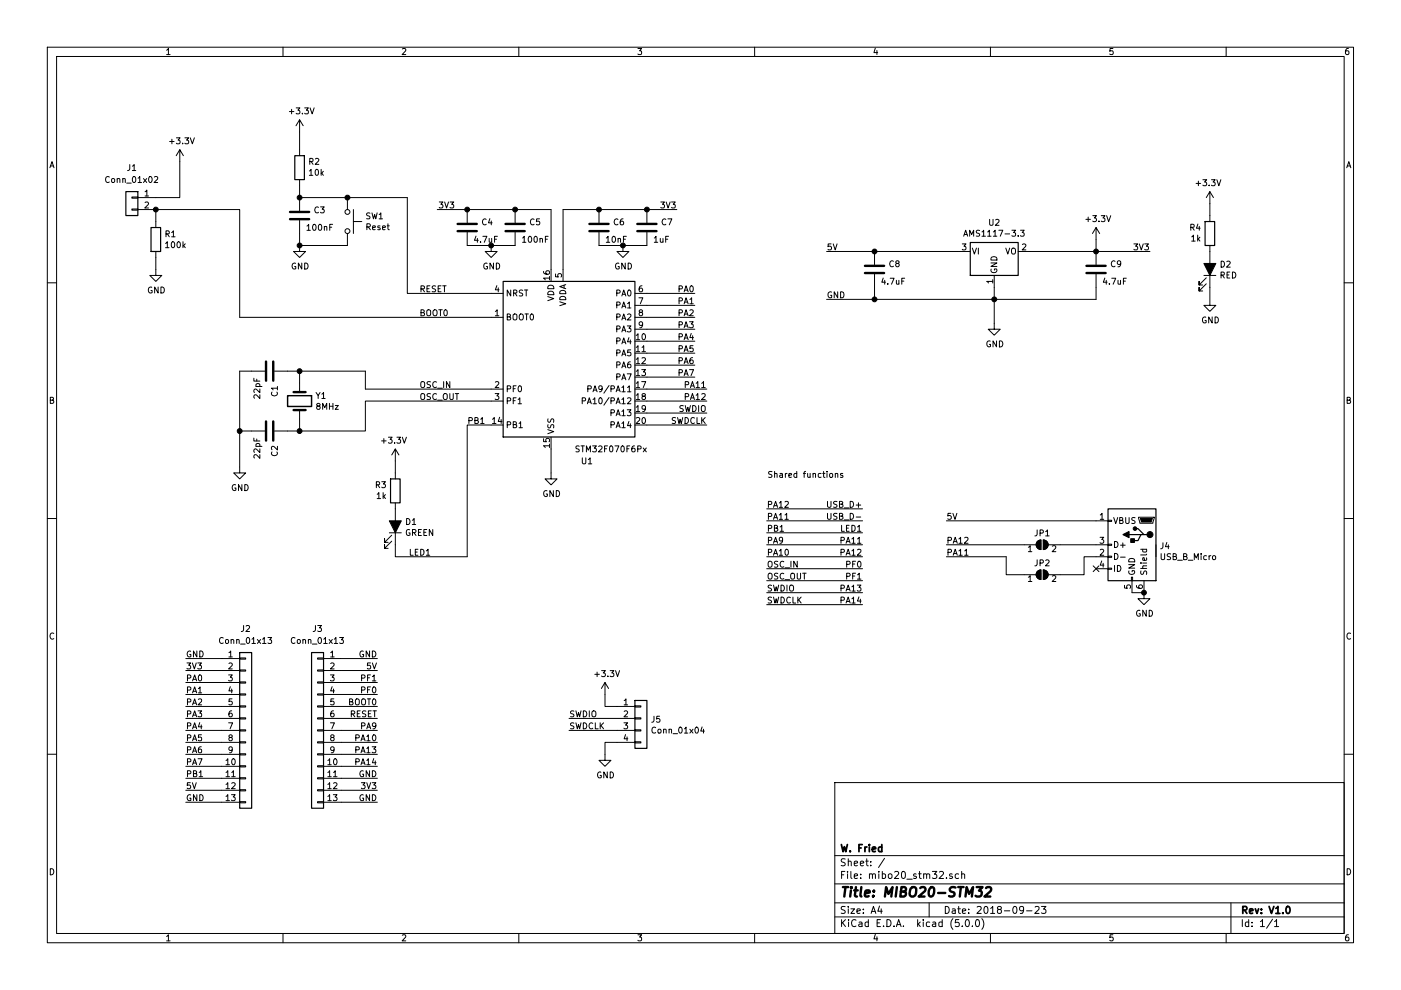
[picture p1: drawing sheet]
EESchema Schematic File Version 4
LIBS:mibo20_stm32-cache
EELAYER 26 0
EELAYER END
$Descr A4 11693 8268
encoding utf-8
Sheet 1 1
Title "MIBO20-STM32"
Date "2018-09-23"
Rev "V1.0"
Comp "W. Fried"
Comment1 ""
Comment2 ""
Comment3 ""
Comment4 ""
$EndDescr
$Comp
L power:GND #PWR07
U 1 1
P 4600 3950
F 0 "#PWR07" H 4600 3700 50  0001 C CNN
F 1 "GND" H 4605 3777 50  0000 C CNN
F 2 "" H 4600 3950 50  0001 C CNN
F 3 "" H 4600 3950 50  0001 C CNN
	1    4600 3950
	1    0    0    -1  
$EndComp
$Comp
L Regulator_Linear:AMS1117-3.3 U2
U 1 1
P 8300 2100
F 0 "U2" H 8300 2342 50  0000 C CNN
F 1 "AMS1117-3.3" H 8300 2251 50  0000 C CNN
F 2 "Package_TO_SOT_SMD:SOT-223" H 8300 2300 50  0001 C CNN
F 3 "http://www.advanced-monolithic.com/pdf/ds1117.pdf" H 8400 1850 50  0001 C CNN
	1    8300 2100
	1    0    0    -1  
$EndComp
Wire Wire Line
	9150 2400 9150 2500
Wire Wire Line
	8300 2500 8300 2400
$Comp
L Device:C C8
U 1 1
P 7300 2250
F 0 "C8" H 7415 2296 50  0000 L CNN
F 1 "4.7uF" H 7350 2150 50  0000 L CNN
F 2 "Capacitor_SMD:C_0603_1608Metric" H 7338 2100 50  0001 C CNN
F 3 "~" H 7300 2250 50  0001 C CNN
	1    7300 2250
	1    0    0    -1  
$EndComp
Wire Wire Line
	7300 2500 7300 2400
Connection ~ 8300 2500
Connection ~ 7300 2100
Wire Wire Line
	7300 2100 6900 2100
Text Label 6900 2100 0    50   ~ 0
5V
$Comp
L power:GND #PWR09
U 1 1
P 8300 2700
F 0 "#PWR09" H 8300 2450 50  0001 C CNN
F 1 "GND" H 8305 2527 50  0000 C CNN
F 2 "" H 8300 2700 50  0001 C CNN
F 3 "" H 8300 2700 50  0001 C CNN
	1    8300 2700
	1    0    0    -1  
$EndComp
Wire Wire Line
	8300 2700 8300 2500
Text Label 9600 2100 2    50   ~ 0
3V3
$Comp
L Device:C C9
U 1 1
P 9150 2250
F 0 "C9" H 9265 2296 50  0000 L CNN
F 1 "4.7uF" H 9200 2150 50  0000 L CNN
F 2 "Capacitor_SMD:C_0603_1608Metric" H 9188 2100 50  0001 C CNN
F 3 "~" H 9150 2250 50  0001 C CNN
	1    9150 2250
	1    0    0    -1  
$EndComp
Connection ~ 9150 2100
Wire Wire Line
	9150 2100 9600 2100
Text Label 3500 3250 0    50   ~ 0
OSC_IN
Text Label 3500 3350 0    50   ~ 0
OSC_OUT
Text Label 3500 2650 0    50   ~ 0
BOOT0
Text Label 3500 2450 0    50   ~ 0
RESET
Text Label 5650 1750 2    50   ~ 0
3V3
$Comp
L Device:C C6
U 1 1
P 5000 1900
F 0 "C6" H 5115 1946 50  0000 L CNN
F 1 "10nF" H 5050 1800 50  0000 L CNN
F 2 "Capacitor_SMD:C_0603_1608Metric" H 5038 1750 50  0001 C CNN
F 3 "~" H 5000 1900 50  0001 C CNN
	1    5000 1900
	1    0    0    -1  
$EndComp
$Comp
L Device:Crystal Y1
U 1 1
P 2500 3350
F 0 "Y1" V 2454 3481 50  0000 L CNN
F 1 "8MHz" V 2545 3481 50  0000 L CNN
F 2 "Crystal:Crystal_HC49-4H_Vertical" H 2500 3350 50  0001 C CNN
F 3 "~" H 2500 3350 50  0001 C CNN
	1    2500 3350
	0    1    1    0   
$EndComp
$Comp
L Device:C C1
U 1 1
P 2250 3100
F 0 "C1" H 2365 3146 50  0000 L CNN
F 1 "22pF" H 2300 3000 50  0000 L CNN
F 2 "Capacitor_SMD:C_0603_1608Metric" H 2288 2950 50  0001 C CNN
F 3 "~" H 2250 3100 50  0001 C CNN
	1    2250 3100
	0    1    1    0   
$EndComp
$Comp
L Device:C C2
U 1 1
P 2250 3600
F 0 "C2" H 2365 3646 50  0000 L CNN
F 1 "22pF" H 2300 3500 50  0000 L CNN
F 2 "Capacitor_SMD:C_0603_1608Metric" H 2288 3450 50  0001 C CNN
F 3 "~" H 2250 3600 50  0001 C CNN
	1    2250 3600
	0    1    1    0   
$EndComp
Wire Wire Line
	2500 3100 2500 3200
Wire Wire Line
	2500 3500 2500 3600
Wire Wire Line
	2500 3600 2400 3600
Wire Wire Line
	2100 3100 2000 3100
Wire Wire Line
	2000 3600 2100 3600
$Comp
L power:GND #PWR03
U 1 1
P 2000 3900
F 0 "#PWR03" H 2000 3650 50  0001 C CNN
F 1 "GND" H 2005 3727 50  0000 C CNN
F 2 "" H 2000 3900 50  0001 C CNN
F 3 "" H 2000 3900 50  0001 C CNN
	1    2000 3900
	1    0    0    -1  
$EndComp
Wire Wire Line
	3050 3250 3050 3100
Wire Wire Line
	3050 3250 4100 3250
Wire Wire Line
	2500 3600 3050 3600
Wire Wire Line
	3050 3600 3050 3350
Wire Wire Line
	3050 3350 4100 3350
Connection ~ 2500 3600
$Comp
L Device:R R1
U 1 1
P 1300 2000
F 0 "R1" H 1370 2046 50  0000 L CNN
F 1 "100k" H 1370 1955 50  0000 L CNN
F 2 "Resistor_SMD:R_0603_1608Metric" V 1230 2000 50  0001 C CNN
F 3 "~" H 1300 2000 50  0001 C CNN
	1    1300 2000
	1    0    0    -1  
$EndComp
Wire Wire Line
	2000 3100 2000 3600
Wire Wire Line
	2000 3600 2000 3900
Connection ~ 2000 3600
$Comp
L Device:R R2
U 1 1
P 2500 1400
F 0 "R2" H 2430 1354 50  0000 R CNN
F 1 "10k" H 2430 1445 50  0000 R CNN
F 2 "Resistor_SMD:R_0603_1608Metric" V 2430 1400 50  0001 C CNN
F 3 "~" H 2500 1400 50  0001 C CNN
	1    2500 1400
	-1   0    0    1   
$EndComp
Wire Wire Line
	2500 1250 2500 1100
Wire Wire Line
	2500 1550 2500 1650
$Comp
L Switch:SW_Push SW1
U 1 1
P 2900 1850
F 0 "SW1" V 2854 1998 50  0000 L CNN
F 1 "Reset" V 2945 1998 50  0000 L CNN
F 2 "Button_Switch_SMD:SW_SPST_CK_RS282G05A3" H 2900 2050 50  0001 C CNN
F 3 "" H 2900 2050 50  0001 C CNN
	1    2900 1850
	0    1    1    0   
$EndComp
Wire Wire Line
	2900 2050 2500 2050
Wire Wire Line
	2900 1650 2500 1650
Wire Wire Line
	3400 1650 3400 2450
Wire Wire Line
	3400 2450 4100 2450
$Comp
L power:GND #PWR05
U 1 1
P 2500 2050
F 0 "#PWR05" H 2500 1800 50  0001 C CNN
F 1 "GND" H 2505 1877 50  0000 C CNN
F 2 "" H 2500 2050 50  0001 C CNN
F 3 "" H 2500 2050 50  0001 C CNN
	1    2500 2050
	1    0    0    -1  
$EndComp
Wire Wire Line
	3400 1650 2900 1650
Connection ~ 2900 1650
$Comp
L Device:LED_ALT D1
U 1 1
P 3300 4400
F 0 "D1" V 3338 4479 50  0000 L CNN
F 1 "GREEN" V 3247 4479 50  0000 L CNN
F 2 "LED_SMD:LED_0603_1608Metric" H 3300 4400 50  0001 C CNN
F 3 "~" H 3300 4400 50  0001 C CNN
	1    3300 4400
	0    1    -1   0   
$EndComp
$Comp
L Device:R R3
U 1 1
P 3300 4100
F 0 "R3" H 3230 4054 50  0000 R CNN
F 1 "1k" H 3230 4145 50  0000 R CNN
F 2 "Resistor_SMD:R_0603_1608Metric" V 3230 4100 50  0001 C CNN
F 3 "~" H 3300 4100 50  0001 C CNN
	1    3300 4100
	1    0    0    1   
$EndComp
$Comp
L power:+3.3V #PWR010
U 1 1
P 9150 2000
F 0 "#PWR010" H 9150 1850 50  0001 C CNN
F 1 "+3.3V" H 9165 2173 50  0000 C CNN
F 2 "" H 9150 2000 50  0001 C CNN
F 3 "" H 9150 2000 50  0001 C CNN
	1    9150 2000
	1    0    0    -1  
$EndComp
Wire Wire Line
	9150 2100 9150 2000
$Comp
L power:+3.3V #PWR06
U 1 1
P 3300 3850
F 0 "#PWR06" H 3300 3700 50  0001 C CNN
F 1 "+3.3V" H 3315 4023 50  0000 C CNN
F 2 "" H 3300 3850 50  0001 C CNN
F 3 "" H 3300 3850 50  0001 C CNN
	1    3300 3850
	-1   0    0    -1  
$EndComp
Wire Wire Line
	3300 3950 3300 3850
$Comp
L power:+3.3V #PWR02
U 1 1
P 1500 1350
F 0 "#PWR02" H 1500 1200 50  0001 C CNN
F 1 "+3.3V" H 1515 1523 50  0000 C CNN
F 2 "" H 1500 1350 50  0001 C CNN
F 3 "" H 1500 1350 50  0001 C CNN
	1    1500 1350
	1    0    0    -1  
$EndComp
Wire Wire Line
	3300 4550 3300 4650
Wire Wire Line
	3300 4650 3900 4650
Wire Wire Line
	5400 2450 5800 2450
Wire Wire Line
	5800 2550 5400 2550
Wire Wire Line
	5800 2650 5400 2650
Wire Wire Line
	5800 2750 5400 2750
Wire Wire Line
	5800 2850 5400 2850
Wire Wire Line
	5800 2950 5400 2950
Wire Wire Line
	5800 3050 5400 3050
Wire Wire Line
	5800 3150 5400 3150
Wire Wire Line
	5900 3450 5400 3450
Text Label 5800 2450 2    50   ~ 0
PA0
Text Label 5800 2550 2    50   ~ 0
PA1
Text Label 5800 2650 2    50   ~ 0
PA2
Text Label 5800 2750 2    50   ~ 0
PA3
Text Label 5800 2850 2    50   ~ 0
PA4
Text Label 5800 2950 2    50   ~ 0
PA5
Text Label 5800 3050 2    50   ~ 0
PA6
Text Label 5800 3150 2    50   ~ 0
PA7
Wire Wire Line
	1300 1650 1500 1650
Wire Wire Line
	1500 1650 1500 1350
$Comp
L power:GND #PWR01
U 1 1
P 1300 2250
F 0 "#PWR01" H 1300 2000 50  0001 C CNN
F 1 "GND" H 1305 2077 50  0000 C CNN
F 2 "" H 1300 2250 50  0001 C CNN
F 3 "" H 1300 2250 50  0001 C CNN
	1    1300 2250
	1    0    0    -1  
$EndComp
Wire Wire Line
	1300 2250 1300 2150
Wire Wire Line
	1300 1750 2000 1750
Wire Wire Line
	2000 1750 2000 2650
$Comp
L power:+3.3V #PWR04
U 1 1
P 2500 1100
F 0 "#PWR04" H 2500 950 50  0001 C CNN
F 1 "+3.3V" H 2515 1273 50  0000 C CNN
F 2 "" H 2500 1100 50  0001 C CNN
F 3 "" H 2500 1100 50  0001 C CNN
	1    2500 1100
	1    0    0    -1  
$EndComp
Wire Wire Line
	7300 2500 6900 2500
Connection ~ 7300 2500
Text Label 6900 2500 0    50   ~ 0
GND
$Comp
L Connector:USB_B_Micro J4
U 1 1
P 9450 4550
F 0 "J4" H 9221 4541 50  0000 R CNN
F 1 "USB_B_Micro" H 9221 4450 50  0000 R CNN
F 2 "Connector_USB:USB_Micro-B_Molex-105017-0001" H 9600 4500 50  0001 C CNN
F 3 "~" H 9600 4500 50  0001 C CNN
	1    9450 4550
	-1   0    0    -1  
$EndComp
NoConn ~ 9150 4750
Wire Wire Line
	9450 4950 9550 4950
$Comp
L power:GND #PWR013
U 1 1
P 9550 4950
F 0 "#PWR013" H 9550 4700 50  0001 C CNN
F 1 "GND" H 9555 4777 50  0000 C CNN
F 2 "" H 9550 4950 50  0001 C CNN
F 3 "" H 9550 4950 50  0001 C CNN
	1    9550 4950
	1    0    0    -1  
$EndComp
Connection ~ 9550 4950
Wire Wire Line
	9650 4550 9650 4650
Text Label 7900 4650 0    50   ~ 0
PA11
Text Label 7900 4550 0    50   ~ 0
PA12
Text Notes 7050 4000 2    50   ~ 0
Shared functions
Wire Wire Line
	6400 4250 7200 4250
Wire Wire Line
	6400 4350 7200 4350
Text Label 6400 4250 0    50   ~ 0
PA12
Text Label 6400 4350 0    50   ~ 0
PA11
Text Label 7200 4250 2    50   ~ 0
USB_D+
Text Label 7200 4350 2    50   ~ 0
USB_D-
Text Label 3600 4650 2    50   ~ 0
LED1
Text Label 7200 4450 2    50   ~ 0
LED1
Wire Wire Line
	7200 4450 6400 4450
Wire Wire Line
	7200 4550 6400 4550
$Comp
L Connector_Generic:Conn_01x04 J5
U 1 1
P 5350 6000
F 0 "J5" H 5430 5992 50  0000 L CNN
F 1 "Conn_01x04" H 5430 5901 50  0000 L CNN
F 2 "Connector_PinHeader_2.54mm:PinHeader_1x04_P2.54mm_Vertical" H 5350 6000 50  0001 C CNN
F 3 "~" H 5350 6000 50  0001 C CNN
	1    5350 6000
	1    0    0    -1  
$EndComp
$Comp
L power:+3.3V #PWR011
U 1 1
P 5050 5800
F 0 "#PWR011" H 5050 5650 50  0001 C CNN
F 1 "+3.3V" H 5065 5973 50  0000 C CNN
F 2 "" H 5050 5800 50  0001 C CNN
F 3 "" H 5050 5800 50  0001 C CNN
	1    5050 5800
	1    0    0    -1  
$EndComp
$Comp
L power:GND #PWR012
U 1 1
P 5050 6300
F 0 "#PWR012" H 5050 6050 50  0001 C CNN
F 1 "GND" H 5055 6127 50  0000 C CNN
F 2 "" H 5050 6300 50  0001 C CNN
F 3 "" H 5050 6300 50  0001 C CNN
	1    5050 6300
	1    0    0    -1  
$EndComp
Wire Wire Line
	5150 6200 5050 6200
Wire Wire Line
	5050 6200 5050 6300
Wire Wire Line
	5150 5900 5050 5900
Wire Wire Line
	5050 5900 5050 5800
Wire Wire Line
	5150 6000 4750 6000
Wire Wire Line
	5150 6100 4750 6100
Text Label 4750 6000 0    50   ~ 0
SWDIO
Text Label 4750 6100 0    50   ~ 0
SWDCLK
Text Label 5900 3450 2    50   ~ 0
SWDIO
Text Label 5900 3550 2    50   ~ 0
SWDCLK
Text Label 1550 5500 0    50   ~ 0
GND
Text Label 3150 5600 2    50   ~ 0
5V
Text Label 1550 5600 0    50   ~ 0
3V3
Text Label 1550 6700 0    50   ~ 0
GND
Text Label 1550 6600 0    50   ~ 0
5V
Text Label 3150 5500 2    50   ~ 0
GND
Text Label 3150 6600 2    50   ~ 0
3V3
Text Label 3150 6700 2    50   ~ 0
GND
Wire Wire Line
	1850 5500 1550 5500
Wire Wire Line
	1550 5600 1850 5600
Wire Wire Line
	1550 5700 1850 5700
Wire Wire Line
	1850 5800 1550 5800
Wire Wire Line
	1550 5900 1850 5900
Wire Wire Line
	1850 6000 1550 6000
Wire Wire Line
	1550 6100 1850 6100
Wire Wire Line
	1850 6200 1550 6200
Wire Wire Line
	1850 6300 1550 6300
Wire Wire Line
	1550 6400 1850 6400
Wire Wire Line
	1850 6600 1550 6600
Wire Wire Line
	1550 6700 1850 6700
Wire Wire Line
	2850 5500 3150 5500
Wire Wire Line
	3150 5600 2850 5600
Wire Wire Line
	3150 6600 2850 6600
Wire Wire Line
	2850 6700 3150 6700
$Comp
L Device:LED_ALT D2
U 1 1
P 10100 2250
F 0 "D2" V 10138 2329 50  0000 L CNN
F 1 "RED" V 10047 2329 50  0000 L CNN
F 2 "LED_SMD:LED_0603_1608Metric" H 10100 2250 50  0001 C CNN
F 3 "~" H 10100 2250 50  0001 C CNN
	1    10100 2250
	0    1    -1   0   
$EndComp
$Comp
L Device:R R4
U 1 1
P 10100 1950
F 0 "R4" H 10030 1904 50  0000 R CNN
F 1 "1k" H 10030 1995 50  0000 R CNN
F 2 "Resistor_SMD:R_0603_1608Metric" V 10030 1950 50  0001 C CNN
F 3 "~" H 10100 1950 50  0001 C CNN
	1    10100 1950
	1    0    0    1   
$EndComp
$Comp
L power:+3.3V #PWR014
U 1 1
P 10100 1700
F 0 "#PWR014" H 10100 1550 50  0001 C CNN
F 1 "+3.3V" H 10115 1873 50  0000 C CNN
F 2 "" H 10100 1700 50  0001 C CNN
F 3 "" H 10100 1700 50  0001 C CNN
	1    10100 1700
	-1   0    0    -1  
$EndComp
Wire Wire Line
	10100 1800 10100 1700
Wire Wire Line
	10100 2400 10100 2500
$Comp
L power:GND #PWR015
U 1 1
P 10100 2500
F 0 "#PWR015" H 10100 2250 50  0001 C CNN
F 1 "GND" H 10105 2327 50  0000 C CNN
F 2 "" H 10100 2500 50  0001 C CNN
F 3 "" H 10100 2500 50  0001 C CNN
	1    10100 2500
	1    0    0    -1  
$EndComp
Wire Wire Line
	8600 2100 9150 2100
Wire Wire Line
	7300 2100 8000 2100
$Comp
L MCU_ST_STM32F0:STM32F070F6Px U1
U 1 1
P 4800 2950
F 0 "U1" H 4900 2050 50  0000 C CNN
F 1 "STM32F070F6Px" H 5100 2150 50  0000 C CNN
F 2 "Package_SO:TSSOP-20_4.4x6.5mm_P0.65mm" H 4200 2250 50  0001 R CNN
F 3 "http://www.st.com/st-web-ui/static/active/en/resource/technical/document/datasheet/DM00141386.pdf" H 4800 2950 50  0001 C CNN
	1    4800 2950
	1    0    0    -1  
$EndComp
Wire Wire Line
	4600 3750 4600 3950
Wire Wire Line
	2400 3100 2500 3100
Connection ~ 2500 3100
Wire Wire Line
	2500 3100 3050 3100
Wire Wire Line
	3900 4650 3900 3550
Wire Wire Line
	3900 3550 4100 3550
Wire Wire Line
	5400 3250 5900 3250
Wire Wire Line
	5400 3350 5900 3350
Text Label 5900 3350 2    50   ~ 0
PA12
Text Label 5900 3250 2    50   ~ 0
PA11
Text Label 3900 3550 0    50   ~ 0
PB1
Text Label 6400 4450 0    50   ~ 0
PB1
Text Label 6400 4550 0    50   ~ 0
PA9
Text Label 6400 4650 0    50   ~ 0
PA10
Text Label 7200 4550 2    50   ~ 0
PA11
Text Label 7200 4650 2    50   ~ 0
PA12
Text Label 1550 5700 0    50   ~ 0
PA0
Text Label 1550 5800 0    50   ~ 0
PA1
Text Label 1550 5900 0    50   ~ 0
PA2
Text Label 1550 6000 0    50   ~ 0
PA3
Text Label 1550 6100 0    50   ~ 0
PA4
Text Label 1550 6200 0    50   ~ 0
PA5
Text Label 1550 6300 0    50   ~ 0
PA6
Text Label 6400 4750 0    50   ~ 0
OSC_IN
Text Label 6400 4850 0    50   ~ 0
OSC_OUT
Text Label 1550 6400 0    50   ~ 0
PA7
$Comp
L Connector_Generic:Conn_01x13 J2
U 1 1
P 2050 6100
F 0 "J2" H 2050 6950 50  0000 C CNN
F 1 "Conn_01x13" H 2050 6850 50  0000 C CNN
F 2 "Connector_PinHeader_2.54mm:PinHeader_1x13_P2.54mm_Vertical" H 2050 6100 50  0001 C CNN
F 3 "~" H 2050 6100 50  0001 C CNN
	1    2050 6100
	1    0    0    -1  
$EndComp
$Comp
L Connector_Generic:Conn_01x13 J3
U 1 1
P 2650 6100
F 0 "J3" H 2650 6950 50  0000 C CNN
F 1 "Conn_01x13" H 2650 6850 50  0000 C CNN
F 2 "Connector_PinHeader_2.54mm:PinHeader_1x13_P2.54mm_Vertical" H 2650 6100 50  0001 C CNN
F 3 "~" H 2650 6100 50  0001 C CNN
	1    2650 6100
	-1   0    0    -1  
$EndComp
$Comp
L Device:C C3
U 1 1
P 2500 1800
F 0 "C3" H 2615 1846 50  0000 L CNN
F 1 "100nF" H 2550 1700 50  0000 L CNN
F 2 "Capacitor_SMD:C_0603_1608Metric" H 2538 1650 50  0001 C CNN
F 3 "~" H 2500 1800 50  0001 C CNN
	1    2500 1800
	1    0    0    -1  
$EndComp
Wire Wire Line
	2500 2050 2500 1950
Connection ~ 2500 2050
Wire Wire Line
	7200 4750 6400 4750
Wire Wire Line
	6400 4850 7200 4850
Text Label 7200 4750 2    50   ~ 0
PF0
Text Label 7200 4850 2    50   ~ 0
PF1
Wire Wire Line
	4700 1750 4700 2250
Text Label 3800 1750 2    50   ~ 0
3V3
Wire Wire Line
	4600 1750 4600 2250
Wire Wire Line
	4700 1750 5000 1750
$Comp
L Device:C C5
U 1 1
P 4300 1900
F 0 "C5" H 4415 1946 50  0000 L CNN
F 1 "100nF" H 4350 1800 50  0000 L CNN
F 2 "Capacitor_SMD:C_0603_1608Metric" H 4338 1750 50  0001 C CNN
F 3 "~" H 4300 1900 50  0001 C CNN
	1    4300 1900
	1    0    0    -1  
$EndComp
$Comp
L Device:C C4
U 1 1
P 3900 1900
F 0 "C4" H 4015 1946 50  0000 L CNN
F 1 "4.7uF" H 3950 1800 50  0000 L CNN
F 2 "Capacitor_SMD:C_0603_1608Metric" H 3938 1750 50  0001 C CNN
F 3 "~" H 3900 1900 50  0001 C CNN
	1    3900 1900
	1    0    0    -1  
$EndComp
Connection ~ 4300 1750
Wire Wire Line
	4300 1750 4600 1750
Connection ~ 3900 1750
Wire Wire Line
	3900 1750 4300 1750
Wire Wire Line
	3900 2050 4100 2050
$Comp
L power:GND #PWR0101
U 1 1
P 4100 2050
F 0 "#PWR0101" H 4100 1800 50  0001 C CNN
F 1 "GND" H 4105 1877 50  0000 C CNN
F 2 "" H 4100 2050 50  0001 C CNN
F 3 "" H 4100 2050 50  0001 C CNN
	1    4100 2050
	1    0    0    -1  
$EndComp
Wire Wire Line
	3650 1750 3900 1750
$Comp
L Device:C C7
U 1 1
P 5400 1900
F 0 "C7" H 5515 1946 50  0000 L CNN
F 1 "1uF" H 5450 1800 50  0000 L CNN
F 2 "Capacitor_SMD:C_0603_1608Metric" H 5438 1750 50  0001 C CNN
F 3 "~" H 5400 1900 50  0001 C CNN
	1    5400 1900
	1    0    0    -1  
$EndComp
Wire Wire Line
	5000 2050 5200 2050
$Comp
L power:GND #PWR0102
U 1 1
P 5200 2050
F 0 "#PWR0102" H 5200 1800 50  0001 C CNN
F 1 "GND" H 5205 1877 50  0000 C CNN
F 2 "" H 5200 2050 50  0001 C CNN
F 3 "" H 5200 2050 50  0001 C CNN
	1    5200 2050
	1    0    0    -1  
$EndComp
Connection ~ 5000 1750
Wire Wire Line
	5000 1750 5400 1750
Connection ~ 5200 2050
Wire Wire Line
	5200 2050 5400 2050
Wire Wire Line
	5400 1750 5650 1750
Connection ~ 5400 1750
Text Label 7900 4350 0    50   ~ 0
5V
Wire Wire Line
	2000 2650 4100 2650
Wire Wire Line
	8300 2500 9150 2500
Wire Wire Line
	7300 2500 8300 2500
Connection ~ 4100 2050
Wire Wire Line
	4100 2050 4300 2050
Wire Wire Line
	3150 6300 2850 6300
Wire Wire Line
	2850 6400 3150 6400
Text Label 3150 6300 2    50   ~ 0
PA13
Text Label 3150 6400 2    50   ~ 0
PA14
Text Label 3150 6500 2    50   ~ 0
GND
Wire Wire Line
	2850 6500 3150 6500
Wire Wire Line
	2850 5700 3150 5700
Wire Wire Line
	3150 5800 2850 5800
Text Label 3150 5700 2    50   ~ 0
PF1
Text Label 3150 5800 2    50   ~ 0
PF0
Text Label 3150 5900 2    50   ~ 0
BOOT0
Wire Wire Line
	2850 5900 3150 5900
Wire Wire Line
	3150 6000 2850 6000
Wire Wire Line
	2850 6100 3150 6100
Text Label 3150 6000 2    50   ~ 0
RESET
Text Label 3150 6100 2    50   ~ 0
PA9
Text Label 3150 6200 2    50   ~ 0
PA10
Wire Wire Line
	3150 6200 2850 6200
$Comp
L Connector_Generic:Conn_01x02 J1
U 1 1
P 1100 1650
F 0 "J1" H 1100 1900 50  0000 C CNN
F 1 "Conn_01x02" H 1100 1800 50  0000 C CNN
F 2 "Connector_PinHeader_2.54mm:PinHeader_1x02_P2.54mm_Vertical" H 1100 1650 50  0001 C CNN
F 3 "~" H 1100 1650 50  0001 C CNN
	1    1100 1650
	-1   0    0    -1  
$EndComp
Wire Wire Line
	1300 1850 1300 1750
Connection ~ 1300 1750
Wire Wire Line
	5900 3550 5400 3550
Wire Wire Line
	6400 4650 7200 4650
Text Label 6400 4950 0    50   ~ 0
SWDIO
Text Label 6400 5050 0    50   ~ 0
SWDCLK
Wire Wire Line
	7200 4950 6400 4950
Wire Wire Line
	6400 5050 7200 5050
Text Label 7200 4950 2    50   ~ 0
PA13
Text Label 7200 5050 2    50   ~ 0
PA14
Connection ~ 2500 1650
Text Label 1550 6500 0    50   ~ 0
PB1
Wire Wire Line
	1850 6500 1550 6500
$Comp
L Jumper:SolderJumper_2_Open JP1
U 1 1
P 8700 4550
F 0 "JP1" H 8700 4648 50  0000 C CNN
F 1 "SolderJumper_2_Open" H 8700 4664 50  0001 C CNN
F 2 "mibo20_stm32:SolderJumper-2_P0.8mm_Open_RoundedPad0.6x0.8mm" H 8700 4550 50  0001 C CNN
F 3 "~" H 8700 4550 50  0001 C CNN
	1    8700 4550
	1    0    0    -1  
$EndComp
$Comp
L Jumper:SolderJumper_2_Open JP2
U 1 1
P 8700 4800
F 0 "JP2" H 8700 4898 50  0000 C CNN
F 1 "SolderJumper_2_Open" H 8700 4914 50  0001 C CNN
F 2 "mibo20_stm32:SolderJumper-2_P0.8mm_Open_RoundedPad0.6x0.8mm" H 8700 4800 50  0001 C CNN
F 3 "~" H 8700 4800 50  0001 C CNN
	1    8700 4800
	1    0    0    -1  
$EndComp
Wire Wire Line
	9150 4550 8850 4550
Wire Wire Line
	9150 4650 9050 4650
Wire Wire Line
	9050 4650 9050 4800
Wire Wire Line
	9050 4800 8850 4800
Wire Wire Line
	7900 4550 8550 4550
Wire Wire Line
	8550 4800 8400 4800
Wire Wire Line
	8400 4800 8400 4650
Wire Wire Line
	7900 4650 8400 4650
Wire Wire Line
	7900 4350 9150 4350
$EndSCHEMATC
